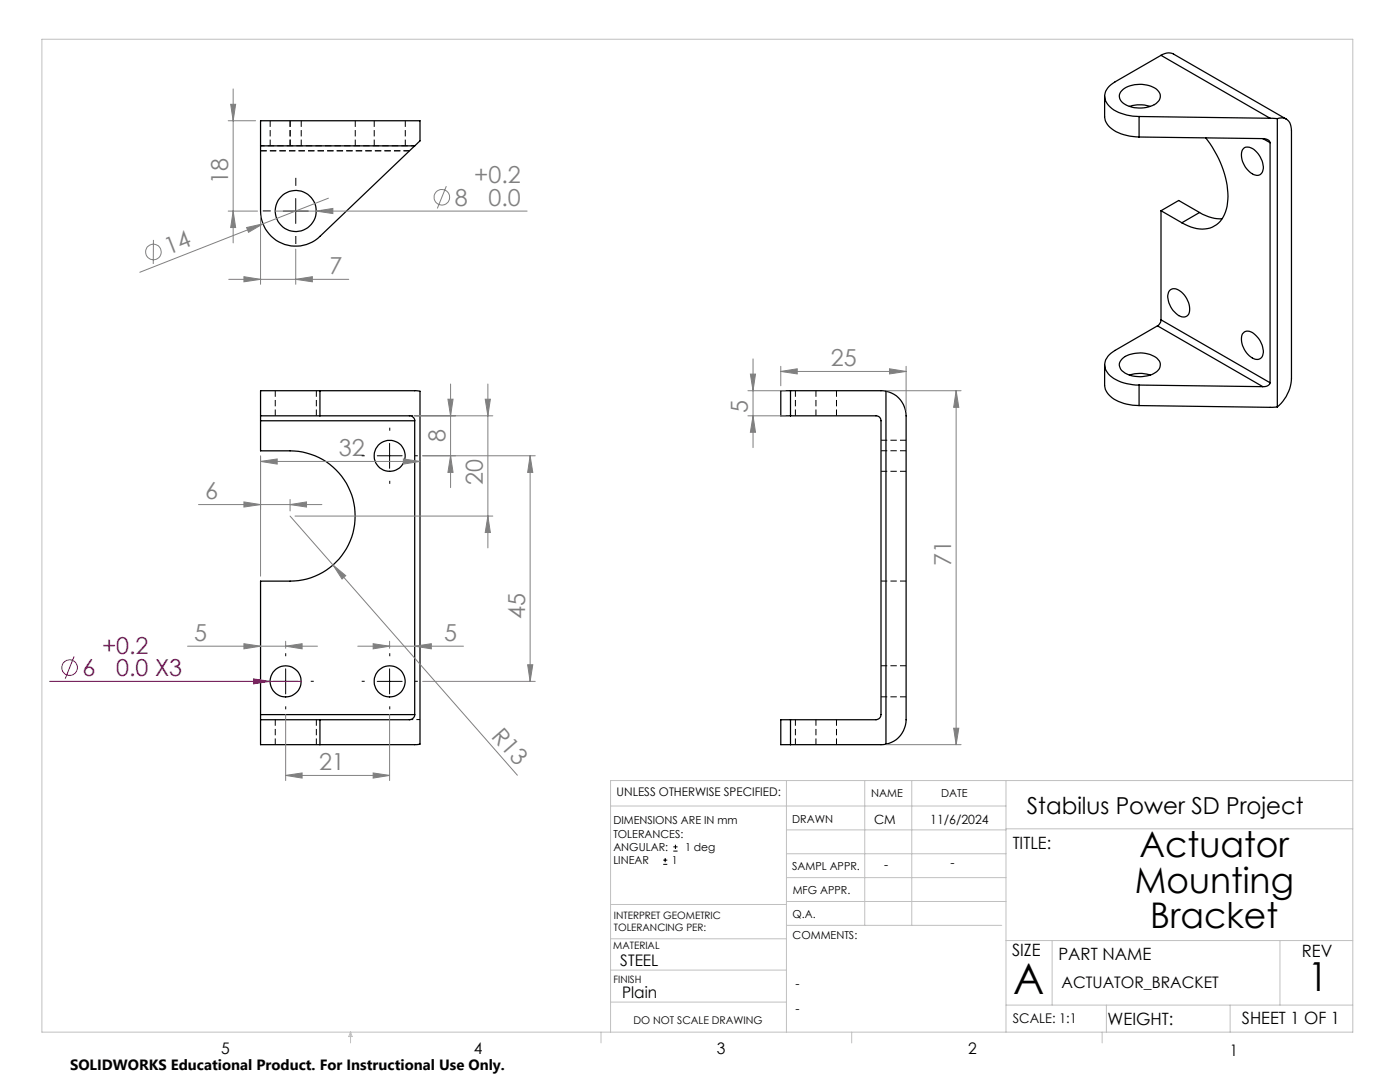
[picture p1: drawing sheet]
<svg xmlns="http://www.w3.org/2000/svg" width="279mm" height="216mm" viewBox="0 0 279 216" stroke-linecap="round" stroke-linejoin="round" font-family="sans-serif">
<g fill="none" stroke="#000" stroke-width=".2" stroke-dasharray="1.3 .6" stroke-linecap="butt">
<path d="M53.9 24.1v5M57.9 24.1v5M60.1 29.1v-5M70.9 29.1v-5M74.7 24.1v5M80.9 29.1v-5M54.9 77.9v5M158.7 77.9v5M63.1 82.9v-5M162.8 82.9v-5M166.9 82.9v-5M175.8 94h5"/>
<path d="M180.8 89.9h-5M180.8 87.8h-5M180.8 115.9h-5M175.8 139h5M180.8 132.8h-5M54.9 143.6v5M63.1 148.6v-5M158.7 143.6v5M162.8 148.6v-5M166.9 148.6v-5"/>
</g>
<path d="M82.8 29.1h-30.8M81.7 82.9h2.1M83.8 143.6h-2.1" fill="none" stroke="#000" stroke-width=".2" stroke-dasharray="1.3 .6" stroke-dashoffset=".5" stroke-linecap="butt"/>
<g fill="none" stroke="#000" stroke-width=".25">
<path d="M220.5 19.2v4.1a4.2 4.2 0 0 0 3.2 3.4l1.8 .5 1.8 .1M223.9 18.1a5.8 5.8 0 0 1 7.1-.1 1.7 1.7 0 0 1-.6 2.9 6 6 0 0 1-6.6-.7 1.49 1.49 0 0 1 .1-2.1zM231.7 11l-9.2 5.3a3.2 3.2 0 0 0-1.9 3.7 5.5 5.5 0 0 0 4.3 3l2.4 .2M231.7 11l1.2-.4h.7l.6 .2 22.5 13M231.7 11l21.8 12.6M52 29.1v-5h31.8v4l-1 1M52 29.1v13a7 7 0 0 0 4.3 6.4 7 7 0 0 0 7.6-1.3l18.9-18.1M52 29.1h30.8M225.4 21.2a7 7 0 0 1 4.2 0M227.3 23.2l26.2 .4M227.3 23.2v4.1M227.3 27.3l24.7 .4"/>
<path d="M240.6 27.5a18.8 18.8 0 0 1 4.4 13 5.2 5.2 0 0 1-7.9 4.5l-1.2-.6M248.1 29.7a1.88 1.88 0 0 1 2.7 .6 4 4 0 0 1 1.1 4.1 1.4 1.4 0 0 1-2.3 .1 4.2 4.2 0 0 1-1.6-4.6zM252 27.7a1.3 1.3 0 0 1 1.5 .8M252 27.7l1.5 .8M253.5 23.6l1.4 .1M253.5 28.5v47.9M254.9 23.7a1.98 1.98 0 0 1 2.8 1.9v50a8.2 8.2 0 0 1-2.8 5.6M254.9 23.7v57.5M231.7 42.1v21.7M231.7 42.1l4.2 2.3M231.7 42.1l3.5-2.1 4.2 2.4M233.5 57.9a1.69 1.69 0 0 1 2.3 .4 4.2 4.2 0 0 1 1.4 4.4 1.6 1.6 0 0 1-2.5-.2 4.1 4.1 0 0 1-1.4-4.4z"/>
<path d="M239.4 42.4a7.8 7.8 0 0 0 4.5 1.2M239.4 42.4l-3.5 2M63.9 78h-11.9v5M63.9 78h19.2l.7 .1v70.4l-.7 .1h-19.2M63.9 78v5M157.8 78h18.3l.7 .1M157.8 78h-2v5h2M157.8 78v5M176.8 78.1a5 5 0 0 1 4 4.9v60.6a5 5 0 0 1-4 4.9M176.8 78.1v70.4M220.5 72.8v4.1a4.2 4.2 0 0 0 3.2 3.4l2.4 .6h1.2M224 71.6a5.7 5.7 0 0 1 7.1 .2 1.75 1.75 0 0 1-.9 2.8 5.9 5.9 0 0 1-6.5-.9 1.52 1.52 0 0 1 .3-2.1z"/>
<path d="M225.4 74.8a7 7 0 0 1 4.2 0M227.3 76.8v4.1M227.3 76.8l24.7 .4M231 65l-8.5 4.9a3.3 3.3 0 0 0-1.9 3.7 6 6 0 0 0 4.9 3.1l1.8 .1M231 65l21 12.2M231.7 63.8a1.62 1.62 0 0 1-.7 1.2M231.7 63.8l21.8 12.6M248.1 66.4a1.61 1.61 0 0 1 2.4 .4 4.1 4.1 0 0 1 1.4 4.4 1.62 1.62 0 0 1-2.6-.2 4.2 4.2 0 0 1-1.3-4.4zM253.5 76.4a1.24 1.24 0 0 1-1.5 .8M52 83h11.9M52 83v1M52 84v6h5.9a13 13 0 0 1 13 13 13 13 0 0 1-13 13h-5.9v26.6"/>
<path d="M52 84h30.8M63.9 83h17.8a1.03 1.03 0 0 1 1.1 1M82.8 84v58.6M157.8 83h17a.96 .96 0 0 1 1 1v58.6a1.02 1.02 0 0 1-1 1h-17M227.3 80.9l27.6 .3M52 143.6h11.9M52 143.6v5h11.9M52 142.6v1M52 142.6h30.8M63.9 143.6v5M82.8 142.6a1.09 1.09 0 0 1-1.1 1h-17.8M157.8 143.6h-2v5h2"/>
<path d="M157.8 143.6v5M176.8 148.5l-.7 .1h-18.3"/>
<circle cx="59" cy="42.1" r="4.1"/>
<circle cx="77.8" cy="91" r="3.1"/>
<circle cx="57" cy="136" r="3.1"/>
<circle cx="77.8" cy="136" r="3.1"/>
</g>
<path d="M52 30.1h29.7M81.7 30.1h-29.7" fill="none" stroke="#000" stroke-width=".2" stroke-dasharray="1.3 .6" stroke-dashoffset=".1" stroke-linecap="butt"/>
<g fill="none" stroke="#a0006e" stroke-width=".2">
<path d="M9.9 136h50.2M14.8 131l-1.8 4.4M50.6 135.5l3.3 .5-3.3 .5z"/>
<circle cx="13.9" cy="133.2" r="1.56"/>
</g>
<g fill="none" stroke="#808080" stroke-width=".2">
<path d="M46.5 17.7v30.8M45.5 24.1h5.5M46 20.8h1l-.5 3.3zM65.5 39.5l-13 5.2M89.1 37.1l-1.8 4.5M30.6 47.9v4.8M45.5 42.1h5.9M45.6 55.7h24M46.5 42.1l.5 3.3h-1zM48.7 55.2l3.3 .5-3.3 .5zM49.2 45.4l3.3-.7-2.9 1.7zM52 43.1v13.6"/>
<path d="M52.5 44.7l-24.6 9.6M54.9 42.1h50.3M59 55.7l3.3-.5v1zM59 49.7v7M63.1 42.1l3.3-.5v1zM89.4 79.7h1l-.5 3.3zM89.9 76.6v20.7M96.8 79.7h1.1l-.5 3.3zM97.4 76.6v32.7M149.3 78h7.4M149.8 74.6h1l-.5 3.4zM150.3 71.6v17.7"/>
<path d="M155.8 74.1l3.3-.5v1zM155.8 73.1v3.9M155.8 74.1h25M176.8 78h15M177.5 73.6l3.3 .5-3.3 .5zM180.8 73.1v8.9M190.8 78l.5 3.3h-1zM190.8 78v70.6M52 92.1l3.3-.5v1zM52 90.9v24.1M52 92.1h31.8M57.9 99.7v2.3"/>
<path d="M80.5 91.6l3.3 .5-3.3 .5zM82.7 83h15.7M84.3 90.9h22.5M89.9 90.9l.5 3.4h-1zM105.8 90.9l.5 3.4h-1zM105.8 90.9v45.1M149.3 83h7.4M150.3 83l.5 3.3h-1zM39.6 100.7h24.6M48.7 100.2l3.3 .5-3.3 .5zM57.9 100.7l3.3-.5v1zM57.9 103l8.6 9.7"/>
<path d="M58.9 103h39.5M66.5 112.7l2.5 2.2-.7 .6zM66.5 112.7l36.8 42M97.4 103l.5 3.3h-1.1zM37.4 128.9h26M48.7 128.4l3.3 .5-3.3 .6zM57 128.9l3.3-.5v1.1zM57 128v1.4M71.4 128.9h21.1M74.5 128.4l3.3 .5-3.3 .6zM77.8 128v1.4M82.8 128.9l3.3-.5v1.1z"/>
<path d="M84.3 136h22.5M105.3 132.6h1l-.5 3.4zM57 154.7l3.3-.5v1.1zM57 142.6v13.2M57 154.7h20.8M74.5 154.2l3.3 .5-3.3 .6zM77.8 142.6v13.2M176.8 148.6h15M190.3 145.3h1l-.5 3.3z"/>
<circle cx="88.2" cy="39.4" r="1.55"/>
<circle cx="30.6" cy="50.3" r="1.56"/>
</g>
<g fill="none" stroke="#000" stroke-width=".2">
<path d="M59 39.6v5M56.5 42.1h5M75.3 90.9h5M77.8 88.5v5M54.5 136h5M57 133.5v5M75.3 136h5M77.8 133.5v5M132.4 172.5h.8M132.4 171.6h.8M132.8 171.2v.8M134.4 169.8h.8"/>
<path d="M134.4 169h.8M134.8 168.6v.8"/>
</g>
<g fill="none" stroke="#000" stroke-width=".2" stroke-dasharray="15.2 1.3 1.3 1.3" stroke-linecap="butt">
<path d="M59 37.1v-1.6M54 42.1h-1.6M59 47.1v1.6M64 42.1h1.6M72.8 90.9h-.6M77.8 85.9v-.6M77.8 95.9v.6M82.8 90.9h.6M52 135.9h-.6M57 130.9v-.6M62 135.9h.6M72.8 135.9h-.6"/>
<path d="M77.8 130.9v-.6M82.8 135.9h.6M57 140.9v.6M77.8 140.9v.6"/>
</g>
<g fill="none" stroke="#c0c0c0" stroke-width=".2">
<path d="M8.4 7.8h261.6v198.2h-261.6zM157 155.8v50.2M172.6 155.8v28.8M182 155.8v28.8M200.8 155.8v50.2M270 155.8h-148.2v50.2M121.8 160.8h79M157 170.4h43.8M157 165.6h43.8M157 175.1h43.8M157 179.9h43.8M200.8 165.4h69.2"/>
<path d="M121.8 200h35.2M121.8 193.6h35.2M121.8 187.3h35.2M121.8 180.5h35.2M157 184.6h42.9M200.8 187.7h69.2M210 187.7v12.9M255.4 187.7v12.9M70 206v2.1M70 206l.3 .8h-.7zM119.9 206v2.1M170 206v2.1"/>
<path d="M200.8 200.6h69.2M220 206v2.1M220.8 200.6v5.4M245.5 200.6v5.4"/>
</g>
<path d="M50.6 135.5l3.3 .5-3.3 .5z" fill="#a0006e"/>
<g fill="#808080">
<path d="M63.1 42.1l3.3-.5v1z"/>
<path d="M49.2 45.4l3.3-.7-2.9 1.7z"/>
<path d="M66.5 112.7l2.5 2.2-.7 .6z"/>
<path d="M57 128.9l3.3-.5v1.1zM48.7 128.4l3.3 .5-3.3 .6zM57.9 100.7l3.3-.5v1zM48.7 100.2l3.3 .5-3.3 .5zM74.5 154.2l3.3 .5-3.3 .6zM57 154.7l3.3-.5v1.1zM177.5 73.6l3.3 .5-3.3 .5zM155.8 74.1l3.3-.5v1zM59 55.7l3.3-.5v1zM48.7 55.2l3.3 .5-3.3 .5z"/>
<path d="M52 92.1l3.3-.5v1zM80.5 91.6l3.3 .5-3.3 .5z"/>
<path d="M74.5 128.4l3.3 .5-3.3 .6zM82.8 128.9l3.3-.5v1.1z"/>
<path d="M105.3 132.6h1l-.5 3.4zM105.8 90.9l.5 3.4h-1zM46.5 42.1l.5 3.3h-1zM46 20.8h1l-.5 3.3z"/>
<path d="M89.9 90.9l.5 3.4h-1zM89.4 79.7h1l-.5 3.3zM97.4 103l.5 3.3h-1.1zM96.8 79.7h1.1l-.5 3.3z"/>
<path d="M149.8 74.6h1l-.5 3.4zM150.3 83l.5 3.3h-1zM190.8 78l.5 3.3h-1zM190.3 145.3h1l-.5 3.3z"/>
</g>
<text font-size="8.5" x="202.2" y="198.3">A</text>
<text font-size="8" x="261" y="197.8">1</text>
<g font-size="7.1">
<text x="227.4" y="171">Actuator</text>
<text x="226.5" y="178.1">Mounting</text>
<text x="229.6" y="185.2">Bracket</text>
</g>
<g font-size="4.7" fill="#808080">
<text x="45.5" y="36.7" transform="rotate(-90 45.5 36.7)">18</text>
<text x="90.8" y="41.1">8</text>
<text x="94.6" y="36.6">+0.2</text>
<text x="97.5" y="41.1">0.0</text>
<text x="33.6" y="50.9" transform="rotate(-21 33.6 50.9)">14</text>
<text x="65.7" y="54.7">7</text>
<text x="165.8" y="73.1">25</text>
<text x="149.3" y="82.4" transform="rotate(-90 149.3 82.4)">5</text>
<text x="88.9" y="88.3" transform="rotate(-90 88.9 88.3)">8</text>
<text x="67.6" y="91.1">32</text>
<text x="40.9" y="99.6">6</text>
<text x="96.4" y="96.7" transform="rotate(-90 96.4 96.7)">20</text>
<text x="189.8" y="112.9" transform="rotate(-90 189.8 112.9)">71</text>
<text x="104.8" y="123.6" transform="rotate(-90 104.8 123.6)">45</text>
<text x="38.7" y="127.9">5</text>
<text x="88.6" y="127.9">5</text>
<text x="97.9" y="147" transform="rotate(49 97.9 147)">R13</text>
<text x="63.7" y="153.7">21</text>
</g>
<g font-size="4.7" fill="#a0006e">
<text x="20.4" y="130.4">+0.2</text>
<text x="16.5" y="134.9">6</text>
<text x="23.2" y="135">0.0 X3</text>
</g>
<text font-size="4.7" x="204.9" y="162.3">Stabilus Power SD Project</text>
<g font-size="3.4">
<text x="202.1" y="169.3">TITLE:</text>
<text x="202" y="190.8">SIZE</text>
<text x="211.2" y="191.5">PART NAME</text>
<text x="259.8" y="191">REV</text>
<text x="221" y="204.5">WEIGHT:</text>
<text x="247.8" y="204.4">SHEET 1 OF 1</text>
</g>
<g font-size="3.2">
<text x="123.8" y="192.7">STEEL</text>
<text x="211.9" y="197.1">ACTUATOR_BRACKET</text>
<text x="124.2" y="199.1">Plain</text>
<text x="44.2" y="210.4">5</text>
<text x="94.6" y="210.3">4</text>
<text x="143.1" y="210.4">3</text>
<text x="193.2" y="210.3">2</text>
<text x="245.4" y="210.6">1</text>
</g>
<text font-size="3" x="14" y="213.5">SOLIDWORKS Educational Product. For Instructional Use Only.</text>
<text font-size="2.7" x="202.1" y="204">SCALE: 1:1</text>
<g font-size="2.5">
<text x="174.4" y="164.5">CM</text>
<text x="185.6" y="164.5">11/6/2024</text>
<text x="176.5" y="173.4">-</text>
<text x="189.7" y="173">-</text>
<text x="158.8" y="197.2">-</text>
<text x="158.8" y="202.2">-</text>
</g>
<text font-size="2.4" x="123.1" y="158.9">UNLESS OTHERWISE SPECIFIED:</text>
<g font-size="2.2">
<text x="173.9" y="159.1">NAME</text>
<text x="187.8" y="158.9">DATE</text>
<text x="122.4" y="164.5">DIMENSIONS ARE IN mm</text>
<text x="122.4" y="167.1">TOLERANCES:</text>
<text x="158.1" y="164.2">DRAWN</text>
<text x="122.4" y="172.4">LINEAR</text>
<text x="122.4" y="169.8">ANGULAR:</text>
<text x="134.1" y="172.4">1</text>
<text x="136.7" y="169.8">1 deg</text>
<text x="158.1" y="173.7">SAMPL APPR.</text>
<text x="158.2" y="178.4">MFG APPR.</text>
<text x="158.2" y="183.2">Q.A.</text>
<text x="158.2" y="187.4">COMMENTS:</text>
</g>
<text font-size="2.1" x="126.4" y="204.3">DO NOT SCALE DRAWING</text>
<g font-size="2">
<text x="122.5" y="183.3">INTERPRET GEOMETRIC</text>
<text x="122.5" y="185.9">TOLERANCING PER:</text>
<text x="122.4" y="189.4">MATERIAL</text>
<text x="122.4" y="196.2">FINISH</text>
</g>
</svg>
